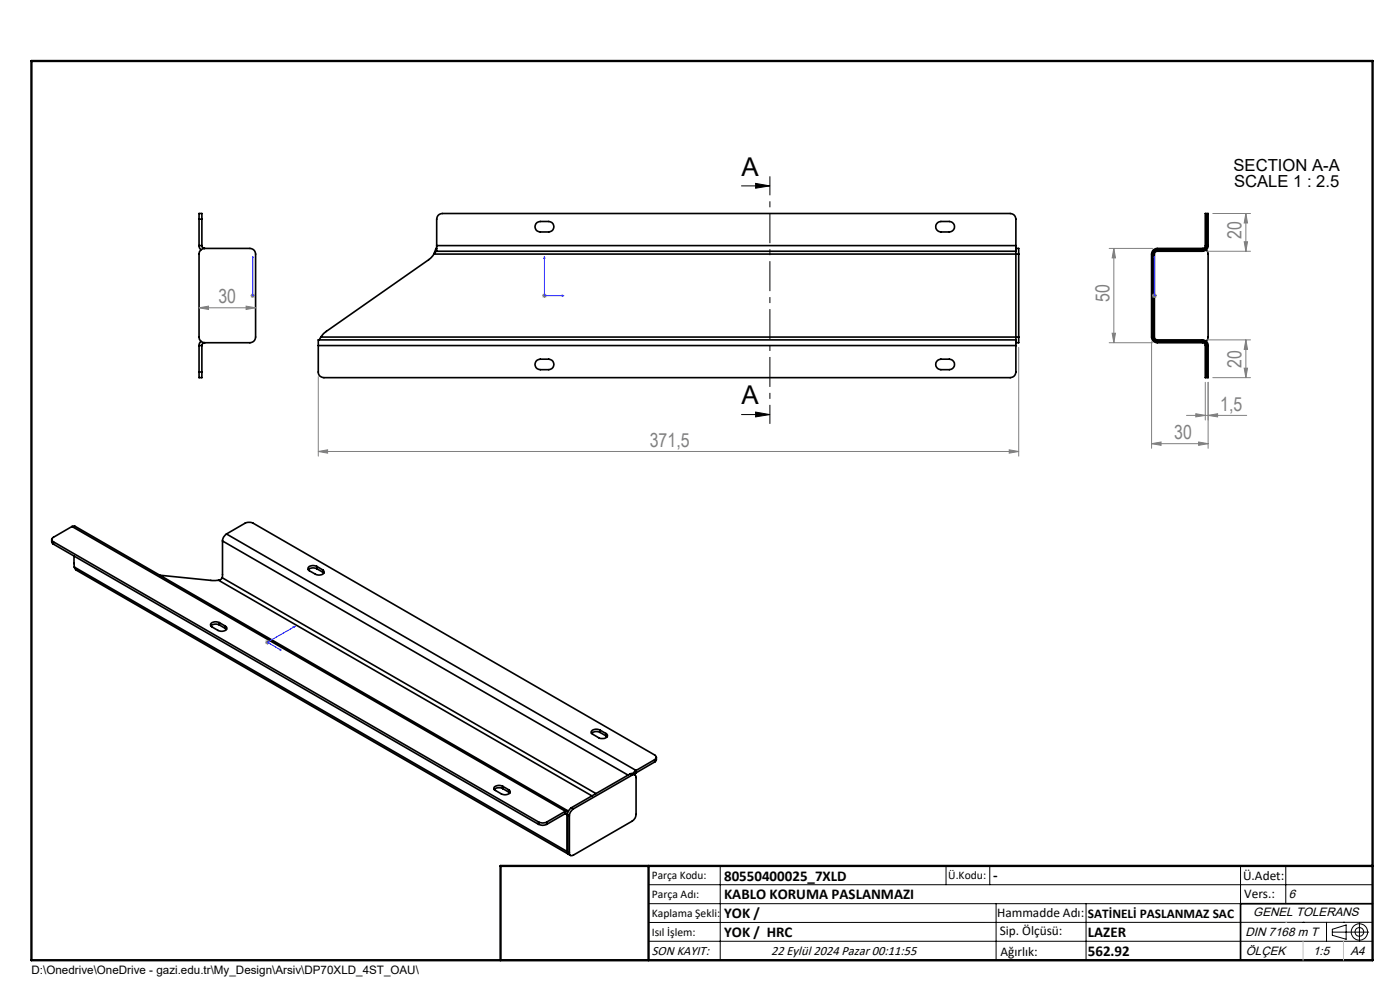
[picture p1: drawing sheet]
<svg xmlns="http://www.w3.org/2000/svg" width="297mm" height="210mm" viewBox="0 0 297 210" stroke-linecap="round" stroke-linejoin="round" font-family="sans-serif">
<g fill="none" stroke="#000" stroke-width=".35">
<path d="M42.2 46.5v-1.2h.6v1.2M42.2 52.1l.1 .5 .3 .4M42.2 52.1h.6M42.2 46.5h.6M42.2 46.5v5.6M42.8 52.1a.6 .6 0 0 0 .6 .6M42.8 46.5v5.6M43.4 52.7a1.2 1.2 0 0 0-1.2 1.2v17.6a1.2 1.2 0 0 0 1.2 1.2M43.4 52.7h9.6a1.2 1.2 0 0 1 1.2 1.2v17.6a1.2 1.2 0 0 1-1.2 1.2h-9.6M92 53.9l-1.1 1.2-21.7 15.2-1.1 1.2M92 53.9h124.1M92.5 52.7h.1"/>
<path d="M92.5 53.3h.1M92.5 53.3l-.5 .6M92.5 52.7l-.5 1.2M92.5 52.7v.6M92.6 52.1v1.2M92.6 52.1v-5.6a1.2 1.2 0 0 1 1.2-1.2h120.5a1.2 1.2 0 0 1 1.2 1.2v5.6M92.6 53.3h122.9M92.6 52.1h122.9M113.7 47.4l.2-.2 .7-.2h1.8a1.11 1.11 0 0 1 1.1 1.1 1.11 1.11 0 0 1-1.1 1.1h-1.8a1.11 1.11 0 0 1-1-.6 1.11 1.11 0 0 1 .1-1.2zM199 47.2l.6-.2h1.8a1.11 1.11 0 0 1 1.1 1.1 1.11 1.11 0 0 1-1.1 1.1h-1.8a1.1 1.1 0 0 1-1.1-.8 1.1 1.1 0 0 1 .5-1.2zM215.5 52.1v21.2M215.5 52.7h.6v1.2"/>
<path d="M216.1 53.9v17.6M244.7 53l.8-.3h9.6a.6 .6 0 0 0 .6-.6v-6.8h.6v6.8a1.2 1.2 0 0 1-1.2 1.2h-9.6a.6 .6 0 0 0-.6 .6v17.6a.6 .6 0 0 0 .6 .6h9.6a1.2 1.2 0 0 1 1.2 1.2v6.8h-.6v-6.8a.6 .6 0 0 0-.6-.6h-9.6a1.2 1.2 0 0 1-1.2-1.2v-17.6zM255.9 53l.3 .4 .1 .5v17.6l-.1 .5-.3 .4M42.2 78.9v1.2h.6v-1.2M42.2 73.3h.6M42.2 78.9h.6M42.2 73.3v5.6M42.6 72.4l-.3 .4-.1 .5M42.8 73.3v5.6M43.4 72.7a.6 .6 0 0 0-.6 .6M67.5 73.3v5.6a1.15 1.15 0 0 0 1.2 1.2h145.6a1.2 1.2 0 0 0 1.2-1.2v-5.6M67.5 73.3h148"/>
<path d="M68.1 71.5l-.5 .6M68.1 71.5h148M113.7 76.7l.2-.3 .7-.2h1.8a1.11 1.11 0 0 1 1.1 1.1 1.11 1.11 0 0 1-1.1 1.1h-1.8a1.11 1.11 0 0 1-1-.6 1.11 1.11 0 0 1 .1-1.1zM198.7 76.7l.9-.5h1.8a1.11 1.11 0 0 1 1.1 1.1 1.11 1.11 0 0 1-1.1 1.1h-1.8a1.11 1.11 0 0 1-.9-1.7zM215.5 72.1h-148v1.2M216.1 71.5v1.2h-.6M11 114.4v.7l.3 .3M11.3 114.9l103 59.5M11.3 114.9v.5M11.3 115.4l103 59.5M15.3 111.7l-4 2.3a.5 .5 0 0 0-.3 .5 .5 .5 0 0 0 .3 .4M15.3 111.7l.6-.1 104.6 60.4"/>
<path d="M15.3 111.7l104.6 60.4M15.7 118l.1 2.3M47.2 114.8l-.1 7.7M47.2 114.8l86 49.6M48 113.3a1.87 1.87 0 0 0-.8 1.5M48 113.3l4-2.3a2.12 2.12 0 0 1 1.7 0l85.2 49.2a.52 .52 0 0 1 .3 .4 .52 .52 0 0 1-.3 .5M48 113.3l86.9 50.1M15.8 120.3l.3 .6 104.5 60.3M15.8 120.3l104.6 60.3M33.9 122l11 1.1h1.5M46.4 123.1l79.2 45.7M46.5 132.1a1.22 1.22 0 0 0-1.8 .5l.3 .4a3.1 3.1 0 0 0 2.2 .9l.3-.1a.54 .54 0 0 0 .6-.4 .54 .54 0 0 0-.3-.6"/>
<path d="M46.5 132.6l-.9-.2-.9 .4M46.5 132.1l1.3 .7M46.5 132.1v.5M46.5 132.6l1.3 .7M47.1 122.5l-.3 .4-.4 .2M47.1 122.5l79.3 45.8M47.8 133.3l.2 .2M47.8 132.8v.5M67.2 120.1a1.2 1.2 0 0 0-1.9 .6l.3 .4a3.1 3.1 0 0 0 2.2 .9 .64 .64 0 0 0 .8-.3 .64 .64 0 0 0-.1-.8M67.2 120.6l-.9-.1-.9 .4M67.2 120.1l1.3 .8M67.2 120.1v.5"/>
<path d="M67.2 120.6l1.3 .8M68.5 121.4l.2 .2M68.5 120.9v.5M127.3 154.9a1.22 1.22 0 0 0-1.9 .5l.3 .3a2.69 2.69 0 0 0 2.3 1l.3-.1a.58 .58 0 0 0 .5-.9l-.2-.1M127.3 155.4l-1-.2-.8 .4M127.3 154.9l1.3 .7M127.3 154.9v.5M127.3 155.4l1.3 .7M128.6 156.1l.2 .2M128.6 155.6v.5M106.6 166.8l-.6-.2-.6 .1a.55 .55 0 0 0-.5 .2 .55 .55 0 0 0 0 .6l.2 .2a3.1 3.1 0 0 0 2.2 .9l.3-.1a.55 .55 0 0 0 .5-.3 .55 .55 0 0 0 0-.5l-.2-.2M106.6 167.3l-.6-.2h-.6l-.6 .4"/>
<path d="M106.6 166.8l1.3 .7M106.6 166.8v.5M106.6 167.3l1.3 .7M107.9 168l.3 .2M107.9 167.5v.5M114.3 174.4a1.87 1.87 0 0 0 1.7 0M114.3 174.9a1.87 1.87 0 0 0 1.7 0M114.3 174.4v.5M116 174.4v.5M119.9 172.6a.26 .26 0 0 1 .3-.1 .26 .26 0 0 1 .2 .3M119.9 172.1l-3.9 2.3M119.9 172.1v.5"/>
<path d="M119.9 172.6l-3.9 2.3M119.9 172.6l.9 .5M120.4 172.8v7.8M120.6 172l-.7 .1M120.8 173.1v7.8M121.2 171.3a1.87 1.87 0 0 0-.8 1.5M121.2 171.3l.4 .3M121.6 171.6a1.87 1.87 0 0 0-.8 1.5M133.7 164.2l.4-.1 .6 .3M133.7 164.2l.4 .2M133.7 164.2l-12.5 7.1M134.1 164.4a.51 .51 0 0 1 .6 0 .51 .51 0 0 1 .2 .5v7.8a1.74 1.74 0 0 1-.8 1.5l-12.5 7.2a.51 .51 0 0 1-.6 .1 .51 .51 0 0 1-.2-.6"/>
<path d="M134.1 164.4l-12.5 7.2M134.9 163.9l-.3 .4M134.9 163.4l-.6 .7M134.9 163.4v.5M138.9 161.1l-4 2.3M138.9 161.1v.5M138.9 161.6l-4 2.3M139.2 160.6v.7l-.3 .3M120.4 180.6l.2 .6M120.4 180.6l.4 .3M120.6 181.2l.4 .3M291.2 191.7h-28v12"/>
<path d="M106.2 203.7h185"/>
</g>
<path d="M244.7 53l.6-.3 10.1-.1 .3-.3v-7h.6v7l-.5 .8-.5 .2h-9.9l-.5 .5v17.9l.5 .4h9.9l.5 .2 .5 .8v7h-.6v-6.9l-.3-.4-10.1-.1-.5-.2-.4-.5-.1-18.3z" fill-rule="evenodd" fill="#000"/>
<g fill="none" stroke="#000" stroke-width=".21">
<path d="M157.3 39.4h6M160.3 38.9l3 .5-3 .5zM157.3 87.9h6M160.3 87.4l3 .5-3 .5zM137.6 187.7h153.6M137.6 191.7h153.6M137.6 199.7h153.6M152.8 183.7v20M200.7 183.7v4M210 183.7v4M211.3 191.7v12M230.4 191.7v12"/>
<path d="M263.2 183.7v20M272.8 183.7v8M276.4 195.6h.1M281.4 195.6v4.1M282.6 197.7h7.8M282.6 197.1l3-.9v3l-3-.8zM285 195.6h.1M288.4 195.8v3.8M291.2 195.6l-153.6 .1"/>
<circle cx="288.4" cy="197.7" r="1.74"/>
<circle cx="288.4" cy="197.7" r=".93"/>
</g>
<g fill="none" stroke="#00f" stroke-width=".21">
<path d="M53.6 54.4v.4v-.4M53.6 54.4v8.3M115.5 54.4v8.3h4.2M115.5 54.4l.1 .4h-.2zM244.9 54.4v.4v-.4M244.9 54.4v8.3M53.6 62.6v.2zM53.6 62.7h.1M119.2 62.6l.5 .1-.5 .1zM244.9 62.6v.2zM244.9 62.7h.1M59.3 137.8l.1-.1 .3 .2z"/>
<path d="M62.2 133l.4-.2-.2 .3zM62.6 132.8l-5.9 3.4 3 1.7"/>
</g>
<g fill="none" stroke="#808080" stroke-width=".21">
<path d="M235.3 52.7h9.2M236.3 52.7v20M236.3 52.7l.3 2h-.7zM256.1 53.3h9.2M257.3 45.3h8M263.9 51.3h.8l-.4 2zM264.3 45.3l.4 2h-.8zM264.3 45.3v8M42.2 65.3l2-.4v.7zM42.2 65.3h12M52.2 64.9l2 .4-2 .3zM53.1 62.7h1"/>
<path d="M53.3 62.4l.7 .7M53.6 62.2v1M54 62.4l-.7 .7M67.5 79.9v16.9M115 62.7h1M115.1 62.4l.8 .7M115.5 62.2v1M115.9 62.4l-.8 .7M216.1 73.7v23.1M235.3 72.7h9.2M235.9 70.7h.7l-.3 2zM244.3 72.5v22.6"/>
<path d="M244.4 62.7h1M244.5 62.4l.8 .7M244.9 62.2v1M245.3 62.4l-.8 .7M256.1 72.1h9.2M263.9 78.1h.8l-.4 2zM264.3 72.1l.4 2h-.8zM264.3 72.1v8M67.5 95.8l2-.4v.7zM67.5 95.8h148.6M214.1 95.4l2 .4-2 .3zM244.3 94.1l2-.3v.7z"/>
<path d="M244.3 94.1h12M251.7 88.1h12.8M253.7 87.8l2 .3-2 .3zM254.3 93.8l2 .3-2 .4zM255.7 81.1v8M256.3 88.1l2-.3v.6zM256.3 81.1v14M257.3 80.1h8M56.2 136.2h1M56.4 135.9l.7 .7M56.7 135.7v1.1M57.1 135.9l-.7 .7"/>
</g>
<path d="M163.3 37.4v52.5" fill="none" stroke="#000" stroke-width=".21" stroke-dasharray="6.3 1.3 1.3 1.3" stroke-dashoffset="2.3" stroke-linecap="butt"/>
<path d="M6.7 12.9h284.5v190.8h-284.5zM137.6 183.7v20M291.2 183.7h-185v20" fill="none" stroke="#000" stroke-width=".5"/>
<path d="M272.8 195.6h.1M276.4 199.7v4M285 199.7v4" fill="none" stroke="#c0c0c0" stroke-width=".21"/>
<path d="M160.3 38.9l3 .5-3 .5zM160.3 87.4l3 .5-3 .5z" fill="#000"/>
<g fill="#00f">
<path d="M119.2 62.6l.5 .1-.5 .1zM115.5 54.4l.1 .4h-.2z"/>
<path d="M59.3 137.8l.1-.1 .3 .2zM62.2 133l.4-.2-.2 .3z"/>
<path d="M244.9 62.6v.2zM244.9 54.4v.4zM244.9 62.6v.2zM244.9 54.4v.4z"/>
<path d="M53.6 62.6v.2zM53.6 54.4v.4z"/>
</g>
<g fill="#808080">
<path d="M67.5 95.8l2-.4v.7zM214.1 95.4l2 .4-2 .3z"/>
<path d="M253.7 87.8l2 .3-2 .3zM256.3 88.1l2-.3v.6z"/>
<path d="M52.2 64.9l2 .4-2 .3zM42.2 65.3l2-.4v.7z"/>
<path d="M263.9 51.3h.8l-.4 2zM264.3 45.3l.4 2h-.8z"/>
<path d="M236.3 52.7l.3 2h-.7zM235.9 70.7h.7l-.3 2z"/>
<path d="M264.3 72.1l.4 2h-.8zM263.9 78.1h.8l-.4 2z"/>
<path d="M244.3 94.1l2-.3v.7zM254.3 93.8l2 .3-2 .4z"/>
</g>
<g font-size="5.5">
<text x="157.3" y="37.3">A</text>
<text x="157.3" y="85.8">A</text>
</g>
<g font-size="4.1" fill="#808080">
<text x="263.4" y="50.7" transform="rotate(-90 263.4 50.7)">20</text>
<text x="46.3" y="64.4">30</text>
<text x="235.4" y="64" transform="rotate(-90 235.4 64)">50</text>
<text x="263.4" y="78" transform="rotate(-90 263.4 78)">20</text>
<text x="258.9" y="87.2">1,5</text>
<text x="137.8" y="94.8">371,5</text>
<text x="249.1" y="93.2">30</text>
</g>
<g font-size="3.5">
<text x="261.7" y="36.2">SECTION A-A</text>
<text x="261.8" y="39.7">SCALE 1 : 2.5</text>
</g>
<g font-size="3.2">
<text x="153.6" y="186.8">80550400025_7XLD</text>
<text x="153.6" y="190.8">KABLO KORUMA PASLANMAZI</text>
<text x="210.7" y="186.6">-</text>
<text x="153.6" y="194.8">YOK /</text>
<text x="153.6" y="198.8">YOK / HRC</text>
<text x="230.8" y="198.7">LAZER</text>
<text x="230.8" y="202.8">562.92</text>
</g>
<g font-size="2.8">
<text x="263.7" y="186.7">Ü.Adet:</text>
<text x="263.9" y="190.5">Vers.:</text>
<text x="211.5" y="194.5">Hammadde Adı:</text>
<text x="230.8" y="194.7">SATİNELİ PASLANMAZ SAC</text>
<text x="138.3" y="202.6">SON KAYIT:</text>
<text x="163.6" y="202.6">22 Eylül 2024 Pazar 00:11:55</text>
<text x="212.1" y="198.4">Sip. Ölçüsü:</text>
<text x="212.2" y="202.7">Ağırlık:</text>
</g>
<g font-size="2.6">
<text x="273.4" y="190.4">6</text>
<text x="265.9" y="194.4">GENEL TOLERANS</text>
<text x="264.2" y="198.5">DIN 7168 m T</text>
<text x="264.3" y="202.6">ÖLÇEK</text>
<text x="278.5" y="202.6">1:5</text>
<text x="286.5" y="202.6">A4</text>
</g>
<g font-size="2.5">
<text x="138.3" y="186.4">Parça Kodu:</text>
<text x="138.3" y="190.5">Parça Adı:</text>
<text x="201.2" y="186.5">Ü.Kodu:</text>
<text x="138.3" y="194.5">Kaplama Şekli:</text>
<text x="138.3" y="198.6">Isıl İşlem:</text>
<text x="6.7" y="206.7">D:\Onedrive\OneDrive - gazi.edu.tr\My_Design\Arsiv\DP70XLD_4ST_OAU\</text>
</g>
</svg>
